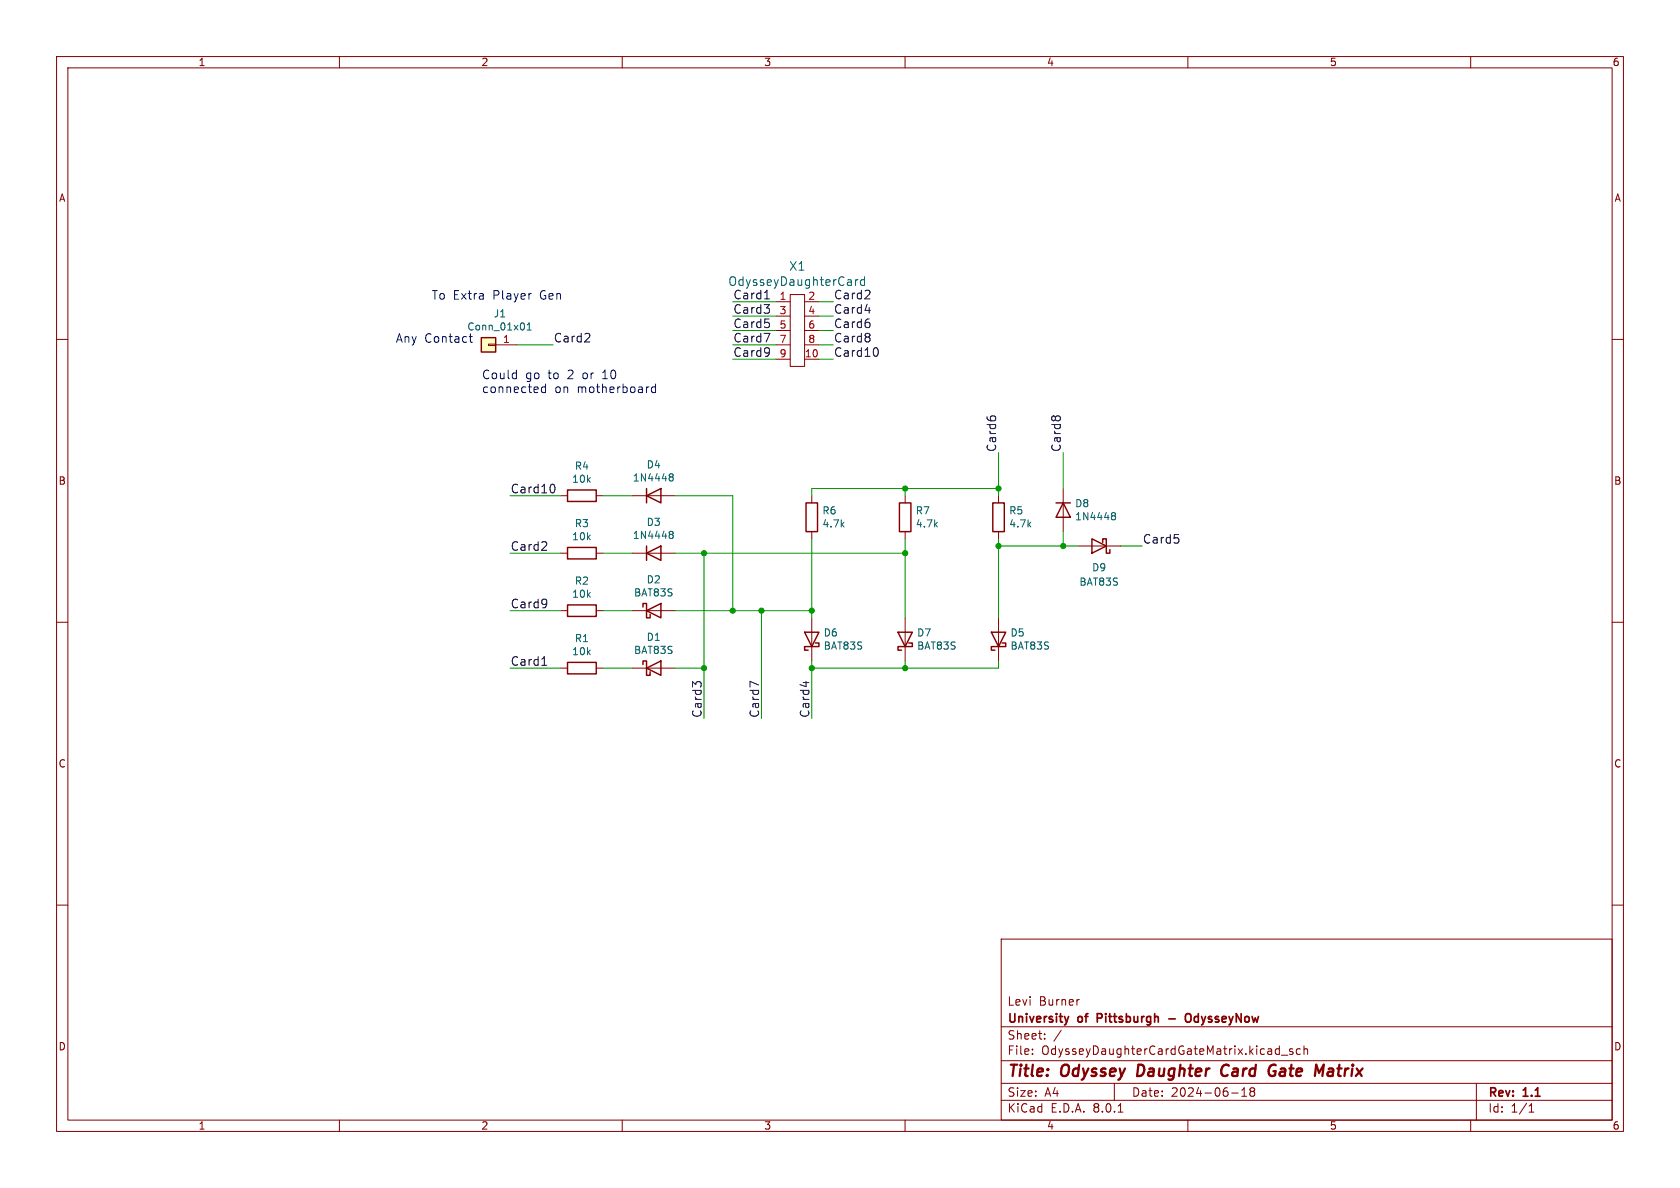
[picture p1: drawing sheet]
<svg xmlns="http://www.w3.org/2000/svg" width="297mm" height="210mm" viewBox="0 0 297 210" stroke-linecap="round" stroke-linejoin="round" font-family="sans-serif">
<g fill="none" stroke="#840000" stroke-width=".18">
<path d="M10 10h277v190h-277zM12 12h273v186h-273zM60 10v2M110 10v2M160 10v2M210 10v2M260 10v2M10 60h2M137.2 53.3h2.5M137.2 55.9h2.5M137.2 58.4h2.5M139.7 52.1h2.5v12.7h-2.5z"/>
<path d="M142.2 53.3h2.6M142.2 55.9h2.6M142.2 58.4h2.6M285 60h2M137.2 63.5h2.5M137.2 61h2.5M142.2 63.5h2.6M142.2 61h2.6M99.1 97.8h1.2M99.1 87.6h1.2M105.4 97.8h1.3M105.4 87.6h1.3"/>
<path d="M111.8 97.8h7.6M111.8 87.6h7.6M143.5 87.6v1.3M143.5 94v1.3M160 87.6v1.3M160 94v1.3M188 86.4v7.6M190.5 96.5h7.6M10 110h2M99.1 108h1.2M99.1 118.1h1.2M105.4 108h1.3"/>
<path d="M105.4 118.1h1.3M111.8 108h7.6M111.8 118.1h7.6M143.5 109.2v7.6M160 109.2v7.6M176.5 109.2v7.6M285 110h2M10 160h2M285 160h2M177 166h108v32h-108zM190.8 176.7l-.3 .1M60 198v2"/>
<path d="M110 198v2M160 198v2M177 194.5h108M177 191.5h108M177 187.5h108M177 181.5h108M182.5 186.3v.1M182.5 185.5v.1M184.7 183.6v.1M184.7 182.8v.1M187.6 182.1l-1.3 2M197 191.5v3"/>
<path d="M197.7 196.6h.8M210 198v2M217.7 193.2h1.2M219.5 193.8h.9M219.5 192.7l.5-.4v1.5M221.2 192.9l-.2 .3v.3l.2 .3 .5-.1 .1-.2-.1-.4-.2-.2M221.2 192.9l-.2-.2 .2-.4 .5 .1 .1 .2-.3 .3M221.2 192.9h.3M225.7 185.4l.5 .1M226.2 184.9v1.5M226.2 186.3l-.5 .1M226.5 186.5h1.2"/>
<path d="M228.5 185.5l-.3-.1-.2 .2v.2l.5 .2v.3h-.5M229.9 185.5l-.4-.1-.3 .3v.4l.1 .2h.6M230.5 185.5l.2-.1 .4 .1 .1 .9M230.5 184.9v1.5M260 198v2M261 191.5v6.5M270.3 196.6h.9M270.3 195.5l.4-.4v1.5"/>
</g>
<path d="M201.3 188.2l-.3 2h.5M216.9 188.2a1.13 1.13 0 0 0-1 .7 1.13 1.13 0 0 0 .3 1.2l.2 .1 .5-.1M225.1 188.2l.4 .1M225.1 189.4h.4l-.1 .6-.4 .2M233.2 189.6l.8-1.4-.2 2M235 189.4a.4 .4 0 0 0-.3 .4 .4 .4 0 0 0 .2 .4h.5M235.1 188.9l-.2 .1" fill="none" stroke="#840000" stroke-width=".4"/>
<path d="M188.9 179.7l-.3 1M194 180h.6M194.6 179.2h-.6v1.5M209.8 179.3a.5 .5 0 0 1 .5-.1 .5 .5 0 0 1 .3 .5v.5a.5 .5 0 0 1-.5 .5 .5 .5 0 0 1-.5-.5v-.5zM206.6 180.1h1.2" fill="none" stroke="#840000" stroke-width=".3"/>
<g fill="none" stroke="#006464" stroke-width=".18">
<path d="M151.2 49.4v1.1M151.7 49.4l-.3 .1-.2 .2M152.8 49.5l-.4-.1-.3 .3v.5l.2 .2h.5M152.8 48.9v1.6M118.4 84.2l.1 .1M118.4 83.8h.4l.2 .1v.2l-.2 .2M118.4 94l.4-.1 .2 .1v.2l-.2 .3M118.4 94.4l.1 .1M118.5 84.3h.3M118.5 84.3l-.1 .1M118.5 94.5h.3M118.5 94.5h-.1"/>
<path d="M118.8 84.3l.2 .3v.3l-.2 .1h-.4M118.8 94.5l.2 .2v.4l-.2 .1-.4-.1M196.6 91.1l.1 .1M196.6 90.7l.4-.1 .2 .1v.2l-.2 .3M196.7 91.2h.3M196.7 91.2h-.1M197 91.2l.2 .2v.4l-.2 .1-.4-.1"/>
</g>
<g fill="none" stroke="#840000" stroke-width=".25">
<path d="M100.3 96.8h5.1v2h-5.1zM100.3 86.6h5.1v2h-5.1zM114.3 87.6l2.5-1.2v2.5zM114.3 97.8l2.5-1.3v2.6zM114.3 86.4v2.5M114.3 96.5v2.6M142.5 88.9h2v5.1h-2zM159 88.9h2v5.1h-2zM186.7 88.9h2.5M188 88.9l1.2 2.5h-2.5zM193 95.3l2.6 1.2-2.6 1.3zM194.9 95.9v-.6h.7v2.5h.6v-.6"/>
<path d="M100.3 106.9h5.1v2.1h-5.1zM100.3 117.1h5.1v2h-5.1zM113.7 117.5v-.7h.6v2.6h.6v-.7M113.7 107.3v-.6h.6v2.5h.6v-.6M114.3 118.1l2.5-1.3v2.6zM114.3 108l2.5-1.3v2.5zM142.2 111.8h2.6l-1.3 2.5zM144.1 113.7h.7v.6h-2.6v.6h.7M158.7 111.8h2.6l-1.3 2.5zM160.7 113.7h.6v.6h-2.6v.6h.7M175.3 111.8h2.5l-1.3 2.5zM177.2 113.7h.6v.6h-2.5v.6h.6"/>
</g>
<path d="M85.1 59.7h2.5v2.5h-2.5z" fill="#ffffc2"/>
<path d="M86.4 60.8h1.2v.3h-1.2zM87.6 61h3.8M176.5 87.6v1.3M176.5 94v1.3" fill="none" stroke="#840000" stroke-width=".18"/>
<path d="M85.1 59.7h2.5v2.5h-2.5zM175.5 88.9h2v5.1h-2z" fill="none" stroke="#840000" stroke-width=".25"/>
<path d="M93.2 58.3h.7M93.2 57.4l.4-.3v1.2" fill="none" stroke="#006464" stroke-width=".18"/>
<g fill="none" stroke="#0f0f0f" stroke-width=".18">
<path d="M104.2 59.1v.5M135.1 53.8h.9l-.5 .6M135.1 58.9h1l-.7 1.6M135.2 52.8h.8M136 54.6v.6M136 57.1v.7M152.9 52.8h.9M152.9 54.9h1M153.7 51.5v.5M153.7 57.1v.7M153.7 59.1v.3M153.7 59.7v.6"/>
<path d="M103.3 60.5h1M136 61.6v1M136 62.1v.2M154.9 61.5a.95 .95 0 0 1 0 1.5M175.2 73.6h.7M186.1 73.6h.3M186.7 73.6h.6M95.7 97.3h1M96.6 95.9v.5M97.7 85.6a.95 .95 0 0 1 0 1.5M208.3 95.2v.7M95.8 117.6h.9"/>
<path d="M96.6 106.1v1M96.7 106.6l-.1 .1M123 121l-.6-.5v1M123.2 120.6h.6M134.1 121.1l-1.5-.7v1.1M142.5 120.4v1"/>
</g>
<path d="M82.9 59.5h.6M83.2 59v1.3l.3 .2M93.8 51.9h.1M91.1 65.9l.2 .1M91.3 65.4v1.6M91.3 66.9l-.2 .1M96.4 67.9v1.5M96.4 68.5l-.4-.1-.3 .3v.4l.2 .2h.5M115.9 68.5l-.4-.1-.3 .3v.4l.1 .2h.6M115.9 67.9v1.5" fill="none" stroke="#0000c2" stroke-width=".18"/>
<g fill="none" stroke="#009600" stroke-width=".18">
<path d="M129.5 55.9h7.7M129.5 53.3h7.7M129.5 58.4h7.7M144.8 55.9h2.5M144.8 53.3h2.5M144.8 58.4h2.5M91.4 61h6.4M129.5 63.5h7.7M129.5 61h7.7M144.8 63.5h2.5M144.8 61h2.5M90.2 87.6h8.9"/>
<path d="M90.2 97.8h8.9M106.7 87.6h5.1M106.7 97.8h5.1M119.4 87.6h10.1v20.4M119.4 97.8h40.6M124.5 97.8v29.2M143.5 95.3v13.9M160 86.4v1.2M160 95.3v13.9M176.5 86.4h-33v1.2M176.5 80v7.6M176.5 95.3v13.9"/>
<path d="M176.5 96.5h14M188 80v6.4M188 94v2.5M198.1 96.5h3.8M90.2 118.1h8.9M90.2 108h8.9M106.7 118.1h5.1M106.7 108h5.1M119.4 118.1h5.1M119.4 108h24.1M134.6 108v19M143.5 116.8v10.2"/>
<path d="M160 116.8v1.3M176.5 116.8v1.3h-33"/>
</g>
<g fill="#009600" stroke="#009600" stroke-width=".18">
<circle cx="176.5" cy="86.4" r=".46"/>
<circle cx="160" cy="118.1" r=".46"/>
<circle cx="143.5" cy="118.1" r=".46"/>
<circle cx="160" cy="97.8" r=".46"/>
<circle cx="160" cy="86.4" r=".46"/>
<circle cx="188" cy="96.5" r=".46"/>
<circle cx="176.5" cy="96.5" r=".46"/>
<circle cx="124.5" cy="97.8" r=".46"/>
<circle cx="129.5" cy="108" r=".46"/>
<circle cx="134.6" cy="108" r=".46"/>
<circle cx="143.5" cy="108" r=".46"/>
<circle cx="124.5" cy="118.1" r=".46"/>
</g>
<g font-size="2.8" fill="#840000">
<text x="178" y="190.9">Title:</text>
<text x="187.7" y="190.9">Odyssey</text>
<text x="201.9" y="190.9">Daughter</text>
<text x="217.5" y="190.9">Card</text>
<text x="226.7" y="190.9">Gate</text>
<text x="235.7" y="190.9">Matrix</text>
</g>
<g font-size="2.1" fill="#0000c2">
<text x="76.2" y="53.1">To Extra</text>
<text x="87.2" y="53.1">Player</text>
<text x="95.6" y="53.1">Gen</text>
<text x="69.8" y="60.7">Any</text>
<text x="75" y="60.7">Contact</text>
<text x="85.1" y="67.1">Could</text>
<text x="85.1" y="69.6">connected</text>
<text x="92.9" y="67.1">go</text>
<text x="96.9" y="67.1">to</text>
<text x="98" y="69.6">on</text>
<text x="100.5" y="67.1">2</text>
<text x="102.1" y="69.6">motherboard</text>
<text x="103.3" y="67.1">or</text>
<text x="106.9" y="67.1">10</text>
</g>
<g font-size="2.1" fill="#006464">
<text x="128.7" y="50.7">OdysseyDaughterCard</text>
<text x="139.4" y="48.1">X1</text>
</g>
<g font-size="2.1" fill="#0f0f0f">
<text x="129.5" y="53">Card1</text>
<text x="147.3" y="53">Card2</text>
<text x="129.5" y="55.6">Card3</text>
<text x="129.5" y="58.1">Card5</text>
<text x="147.3" y="58.1">Card6</text>
<text x="147.3" y="55.6">Card4</text>
<text x="97.8" y="60.6">Card2</text>
<text x="129.5" y="60.6">Card7</text>
<text x="129.5" y="63.2">Card9</text>
<text x="147.3" y="60.6">Card8</text>
<text x="147.3" y="63.2">Card10</text>
<text x="176.2" y="80" transform="rotate(-90 176.2 80)">Card6</text>
<text x="187.6" y="80" transform="rotate(-90 187.6 80)">Card8</text>
<text x="90.2" y="87.3">Card10</text>
<text x="90.2" y="97.5">Card2</text>
<text x="201.9" y="96.2">Card5</text>
<text x="90.2" y="107.6">Card9</text>
<text x="90.2" y="117.8">Card1</text>
<text x="124.1" y="127" transform="rotate(-90 124.1 127)">Card3</text>
<text x="134.3" y="127" transform="rotate(-90 134.3 127)">Card7</text>
<text x="143.2" y="127" transform="rotate(-90 143.2 127)">Card4</text>
</g>
<g font-size="2.1" fill="#840000">
<text x="178" y="178">Levi</text>
<text x="183.7" y="178">Burner</text>
<text x="178" y="184">Sheet:</text>
<text x="178" y="181.2">University</text>
<text x="190.7" y="181.2">of</text>
<text x="194.6" y="181.2">Pittsburgh</text>
<text x="211.5" y="181.2">OdysseyNow</text>
<text x="178" y="186.7">File:</text>
<text x="184.1" y="186.7">OdysseyDaughterCardGateMatrix.kicad_sch</text>
<text x="178" y="196.9">KiCad</text>
<text x="178" y="194.1">Size:</text>
<text x="184.7" y="194.1">A4</text>
<text x="185.7" y="196.9">E.D.A.</text>
<text x="193.3" y="196.9">8.0.1</text>
<text x="200" y="194.1">Date:</text>
<text x="207" y="194.1">2024-06-18</text>
<text x="263" y="194.3">Rev:</text>
<text x="263" y="196.9">Id:</text>
<text x="267.1" y="196.9">1/1</text>
<text x="269.4" y="194.3">1.1</text>
</g>
<g font-size="1.8" fill="#840000">
<text x="35" y="11.9">1</text>
<text x="85" y="11.9">2</text>
<text x="135" y="11.9">3</text>
<text x="185" y="11.9">4</text>
<text x="235" y="11.9">5</text>
<text x="285" y="11.9">6</text>
<text x="10.3" y="35.9">A</text>
<text x="285.3" y="35.9">A</text>
<text x="10.3" y="85.9">B</text>
<text x="285.3" y="85.9">B</text>
<text x="10.3" y="135.9">C</text>
<text x="285.3" y="135.9">C</text>
<text x="10.3" y="185.9">D</text>
<text x="285.3" y="185.9">D</text>
<text x="35" y="199.9">1</text>
<text x="85" y="199.9">2</text>
<text x="135" y="199.9">3</text>
<text x="185" y="199.9">4</text>
<text x="235" y="199.9">5</text>
<text x="285" y="199.9">6</text>
</g>
<g font-size="1.8" fill="#a90000">
<text x="137.7" y="53.1">1</text>
<text x="142.8" y="53.1">2</text>
<text x="137.7" y="55.6">3</text>
<text x="137.7" y="58.2">5</text>
<text x="142.8" y="55.6">4</text>
<text x="142.8" y="58.2">6</text>
<text x="88.8" y="60.7">1</text>
<text x="137.7" y="60.7">7</text>
<text x="137.7" y="63.2">9</text>
<text x="142.2" y="63.2">10</text>
<text x="142.8" y="60.7">8</text>
</g>
<g font-size="1.8" fill="#006464">
<text x="82.5" y="58.6">Conn_01x01</text>
<text x="87.2" y="56.3">J1</text>
<text x="101.5" y="83.2">R4</text>
<text x="114.2" y="83">D4</text>
<text x="101" y="85.5">10k</text>
<text x="111.8" y="85.3">1N4448</text>
<text x="190" y="89.9">D8</text>
<text x="101" y="95.7">10k</text>
<text x="101.5" y="93.4">R3</text>
<text x="111.8" y="95.5">1N4448</text>
<text x="114.2" y="93.2">D3</text>
<text x="145.3" y="91.1">R6</text>
<text x="145.3" y="93.4">4.7k</text>
<text x="161.8" y="91.1">R7</text>
<text x="161.8" y="93.4">4.7k</text>
<text x="178.3" y="91.1">R5</text>
<text x="178.3" y="93.4">4.7k</text>
<text x="190" y="92.2">1N4448</text>
<text x="193" y="101.2">D9</text>
<text x="101" y="105.9">10k</text>
<text x="101.5" y="103.6">R2</text>
<text x="112" y="105.6">BAT83S</text>
<text x="114.2" y="103.3">D2</text>
<text x="190.7" y="103.7">BAT83S</text>
<text x="101.5" y="113.7">R1</text>
<text x="114.2" y="113.5">D1</text>
<text x="145.5" y="112.7">D6</text>
<text x="162" y="112.7">D7</text>
<text x="178.5" y="112.7">D5</text>
<text x="101" y="116">10k</text>
<text x="112" y="115.8">BAT83S</text>
<text x="145.5" y="115">BAT83S</text>
<text x="162" y="115">BAT83S</text>
<text x="178.5" y="115">BAT83S</text>
</g>
</svg>
